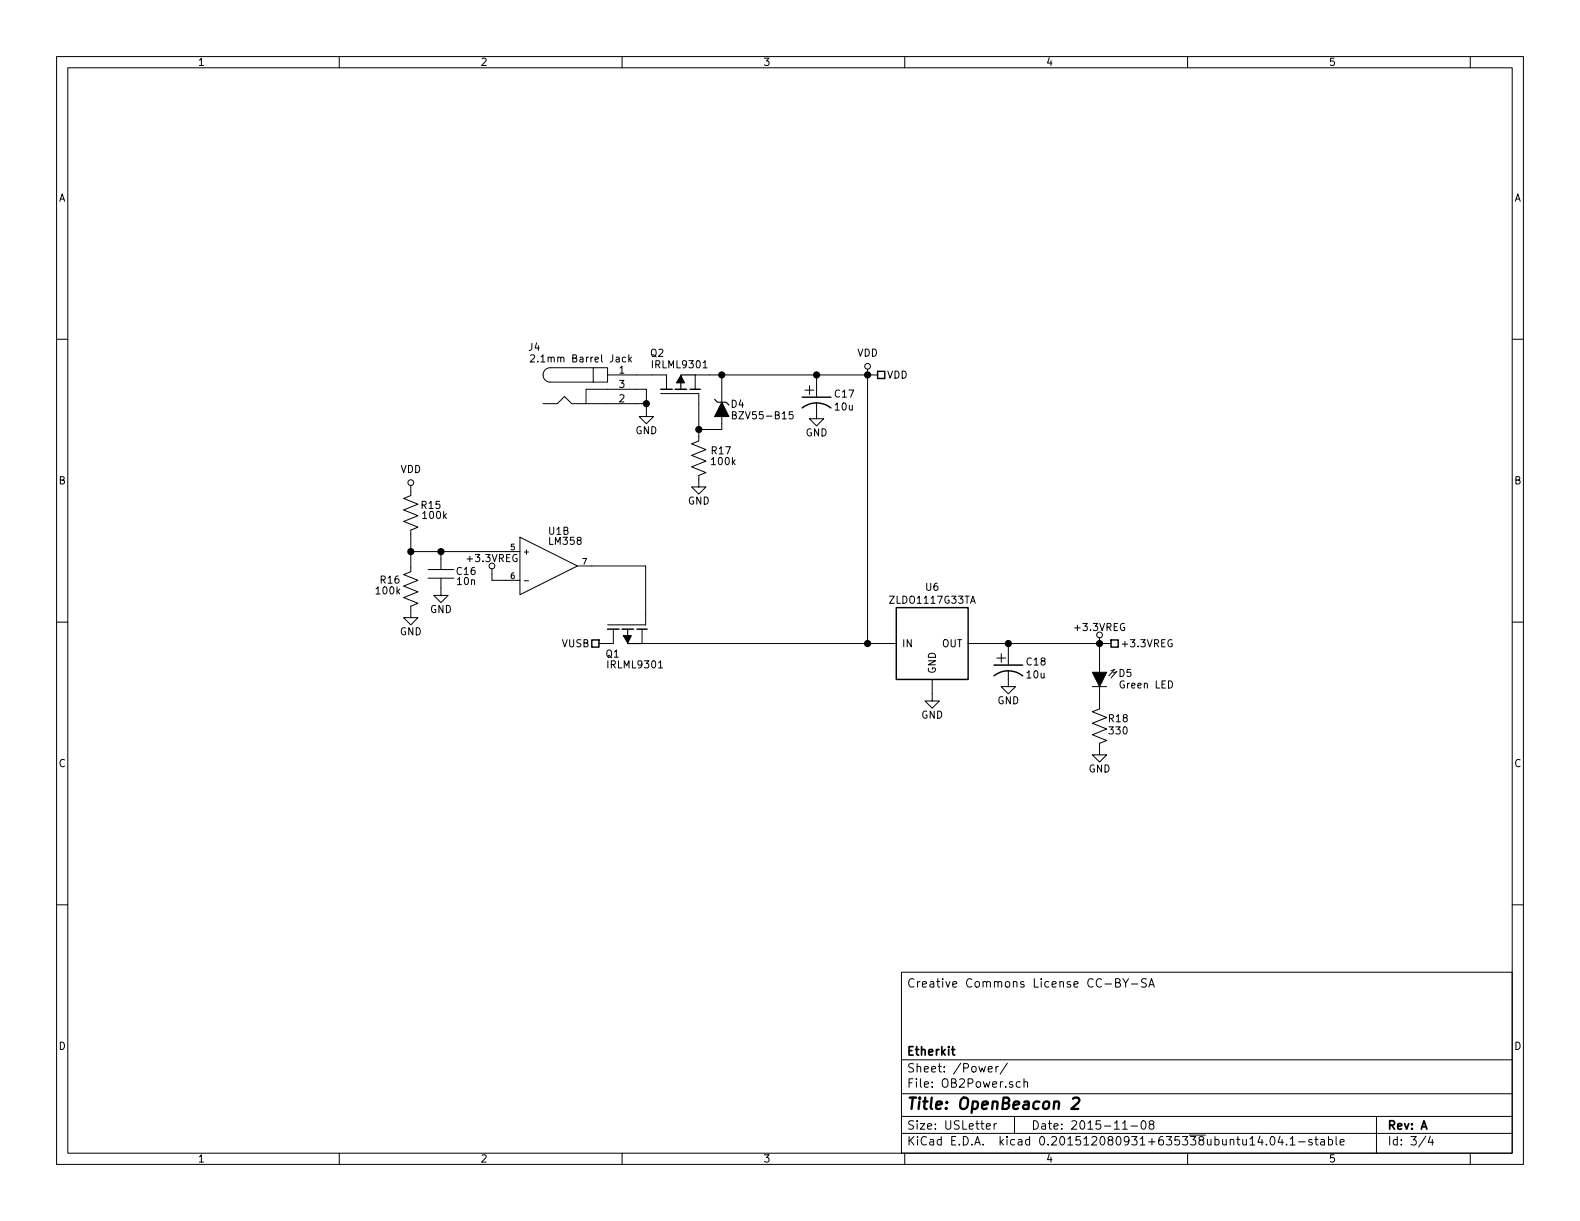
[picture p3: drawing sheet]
<svg xmlns="http://www.w3.org/2000/svg" width="279mm" height="216mm" viewBox="0 0 279 216" stroke-linecap="round" stroke-linejoin="round" font-family="sans-serif">
<g fill="none" stroke="#000" stroke-width=".18">
<path d="M10 10h259.4v195.9h-259.4zM12 12h255.4v191.9h-255.4zM60 10v2M110 10v2M160 10v2M210 10v2M260 10v2M10 60h2M267.4 60h2M93.8 62.8l.5-.1 .2 .1v.3l-.7 .9h.7M96 71.4h2.6l1.2-1.3 1.3 1.3h13.2M103.6 71.4v-2.6h10.7v4.9h1.3l-1.3 1.2-1.3-1.2h1.3"/>
<path d="M104.9 65h2.5v2.6h-2.5zM104.9 65h-7.6a1.27 1.27 0 0 0-1.3 1.3 1.27 1.27 0 0 0 1.3 1.3h7.6M107.4 66.3h10.5v2.5M110.6 63.2l-.3-.1-.2 .3 .1 .5h.4M111.2 62.7v1.3M111.3 63.5l.4 .5M111.7 63.1l-.5 .5M116.8 69.6h6.8v8.4l-1.3 .5 2.5 1-2.5 1 2.5 1-2.5 1.1 2.5 1-1.2 .5v2h1.2l-1.2 1.3-1.3-1.3h1.3M124.3 65h.7M127.6 66.3v4.8M127.6 73.7v2.2h-4M129.5 73.4l.6-.1v-.4l-.6-.1v1.3h.5l.2-.2v-.3l-.3-.2"/>
<path d="M140.2 72.8h-.6l-.1 .6 .2-.1 .5 .1v.5l-.2 .2-.5-.2M144.4 71.2v2.8h1.3l-1.3 1.3-1.3-1.3h1.3M144.4 66.3v2M153.4 65.3v48.5M155.2 66.3h-32.3v2.5M72.6 85.9v1.7l-1.2 .5 2.5 1.1-2.5 1 2.5 1-2.5 1 2.5 1-1.3 .5v7.4l-1.2 .5 2.5 1-2.5 1 2.5 1-2.5 1.1 2.5 1-1.3 .5v2h1.3l-1.3 1.3-1.2-1.3h1.2M72.6 97.5h19.3M78 97.5v3.2M91.9 95l10.2 5.1-10.2 5.1zM10 110h2M75.7 100.7h4.6M75.7 102.2h4.6"/>
<path d="M78 102.2v3.1h1.2l-1.2 1.3-1.3-1.3h1.3M87 100.6v2h4.9M92.7 102.7h.8M102.1 100.1h12.1v10.4h-6.8M108.5 111.3v2.5h-2.6M113.5 111.3v2.5h45M116.5 118.1h.7M171.2 113.8h25.3M178.3 118.6v2.8h1.3l-1.3 1.3-1.3-1.3h1.3M178.3 113.8v1.9M194.4 112.8v6.1M196.5 118.6l.6-.2-1 1.1"/>
<path d="M196.8 119l.7-.3-1 1.2M207.2 113.2a.59 .59 0 0 0-.7 .5 .59 .59 0 0 0 .7 .6l.1-.5h-.2M267.4 110h2M164.8 120.1v3.9h1.3l-1.3 1.2-1.2-1.2h1.2M193.2 121.4h2.5M194.4 121.4v3.9l-1.2 .6 2.5 1-2.5 1 2.5 1-2.5 1 2.5 1-1.3 .5v2.1h1.3l-1.3 1.2-1.2-1.2h1.2M10 160h2M267.4 160h2M159.4 171.9h108v32h-108zM197.3 173.8h.5l.2-.2 .1-.3-.3-.2h-.5v1.4h.6l.2-.2a.41 .41 0 0 0-.3-.5M198.6 173.1l.5 .7 .5-.7M199.1 173.8v.7"/>
<path d="M200.1 174h1.1M202.7 173.1h-.6l-.2 .2v.3l.7 .4v.4a.62 .62 0 0 1-.7 .1M203.1 174.5l.5-1.4 .5 1.4M203.3 174.1h.7M159.4 197.4h108M159.4 193.4h108M159.4 187.4h108M174.4 199.2l.7-.2v-.2l-.4-.1-.3 .2 .1 .7h.6M174.8 189.1l.7-.2-.1-.3h-.4l-.2 .2v.7h.6M175.8 198.7v1M176.1 188.6v1M176.2 198.7l-.4 .3"/>
<path d="M176.6 188.6l-.5 .2M178.1 188l-1.2 1.9M179.4 197.4v3M180.4 191.3h-.4l-.3 .2 .1 .6 .2 .2 .4-.1M181.1 191.4l.2-.1h.4v1M181.1 190.8v1.5M198.5 199.7h.9M200 199.1h1.1M202 198.2h.1a.81 .81 0 0 1 .6 .6 .81 .81 0 0 1-.3 .8l-.1 .1a.8 .8 0 0 1-.6-.7 .8 .8 0 0 1 .3-.8zM203.5 198.8l-.3-.3 .1-.2 .2-.1h.4l.2 .3-.1 .2-.6 .2a.48 .48 0 0 0-.1 .6l.2 .2 .5-.2a.48 .48 0 0 0-.2-.7M243.4 197.4v6.5M60 203.9v2"/>
<path d="M110 203.9v2M159.4 200.4h108M160 203.9v2M210 203.9v2M224 202.3v.2M224.8 201h.1a.81 .81 0 0 1 .6 .6 .81 .81 0 0 1-.3 .8l-.1 .1a.8 .8 0 0 1-.6-.7 .8 .8 0 0 1 .3-.8zM226.4 200.9l-.4 1.1h.9M226.7 201.5v1M227.5 202.3v.2M228.1 201.4l.5-.4v1.5M228.1 202.5h.9M229.6 201.9h1.2"/>
<path d="M232 201.5a.37 .37 0 0 0-.6 .2l.1 .2 .5 .1 .1 .2-.2 .3-.5-.1M232.5 201.5h.6M232.7 201v1.3l.4 .2M233.6 201.5h.6v1M234.2 201.8l-.5 .1-.2 .2 .2 .4 .5-.1M234.9 201.5h.5l.2 .3-.1 .6h-.6M234.9 201v1.5M236.3 201v1.3l.2 .2M237 202l.7-.2-.1-.3h-.4l-.2 .2 .1 .7h.5M252.1 200.9l-1.2 1.9M252.9 200.9l-.3 1.1h.9M253.3 201.5v1"/>
<path d="M260 203.9v2"/>
<circle cx="153.4" cy="64.8" r=".51"/>
<circle cx="72.6" cy="85.3" r=".51"/>
<circle cx="87" cy="100.1" r=".51"/>
<circle cx="194.4" cy="112.3" r=".51"/>
</g>
<path d="M189.7 194.3l.3-.2h.5l.2 .1 .2 .5-.2 .2-1.3 1.2h1.3" fill="none" stroke="#000" stroke-width=".41"/>
<g fill="none" stroke="#000" stroke-width=".25">
<path d="M116.8 68.8h2.1M119.4 68.8h2M122 68.8h1.8M141.9 72.1a4.1 4.1 0 0 1 5 0M141.9 70.2h5M155.2 65.7h1.3v1.2h-1.3zM104.6 113.2h1.3v1.2h-1.3zM107.4 111.3h2.1M110 111.3h2M112.6 111.3h1.8M158.5 107.4h12.7v12.7h-12.7zM175.8 119.5a4.1 4.1 0 0 1 5 0"/>
<path d="M175.8 117.6h5M196.5 113.2h1.2v1.2h-1.2z"/>
</g>
<path d="M122.9 66.3h-2.5v2.4M126.4 70.6l.5 .5h1.5l.5 .5M111 111.4v2.4h2.5" fill="none" stroke="#000" stroke-width=".2"/>
<path d="M120.4 66.4l.6 1.3h-1.4zM110.2 112.4h1.4l-.6 1.3z" fill="#000" stroke="#000" stroke-width=".2"/>
<path d="M127.6 71.1l1.3 2.6h-2.5zM193.2 118.9h2.5l-1.3 2.5z" fill="#000" stroke="#000" stroke-width=".18"/>
<g fill="#000" stroke="#000" stroke-width=".25">
<circle cx="114.3" cy="71.4" r=".51"/>
<circle cx="123.6" cy="75.9" r=".51"/>
<circle cx="127.6" cy="66.3" r=".51"/>
<circle cx="144.4" cy="66.3" r=".51"/>
<circle cx="153.4" cy="66.3" r=".51"/>
<circle cx="72.6" cy="97.5" r=".51"/>
<circle cx="78" cy="97.5" r=".51"/>
<circle cx="153.4" cy="113.8" r=".51"/>
<circle cx="178.3" cy="113.8" r=".51"/>
<circle cx="194.4" cy="113.8" r=".51"/>
</g>
<g font-size="2.8">
<text x="142.3" y="69.8">+</text>
<text x="176.2" y="117.2">+</text>
<text x="160.4" y="196.2">Title: OpenBeacon 2</text>
</g>
<g font-size="2.1">
<text x="160.4" y="174.6">Creative Commons License CC-BY-SA</text>
<text x="160.4" y="189.6">Sheet: /Power/</text>
<text x="160.4" y="186.6">Etherkit</text>
<text x="160.4" y="192.3">File: OB2Power.sch</text>
<text x="160.4" y="202.5">KiCad E.D.A. kicad 0.201512080931+635338ubuntu14.04.1-stable</text>
<text x="160.4" y="199.7">Size: USLetter</text>
<text x="182.4" y="199.7">Date: 2015-11-08</text>
<text x="245.4" y="199.7">Rev: A</text>
<text x="245.4" y="202.5">Id: 3/4</text>
</g>
<g font-size="1.8">
<text x="35" y="11.6">1</text>
<text x="85" y="11.6">2</text>
<text x="135" y="11.6">3</text>
<text x="185" y="11.6">4</text>
<text x="235" y="11.6">5</text>
<text x="10.4" y="35.6">A</text>
<text x="267.8" y="35.6">A</text>
<text x="93.5" y="62">J4</text>
<text x="94.9" y="64.1">2.1mm Barrel Jack</text>
<text x="115" y="63.1">Q2</text>
<text x="115.5" y="65.1">IRLML9301</text>
<text x="151.6" y="63">VDD</text>
<text x="109.5" y="66">1</text>
<text x="109.5" y="71.1">2</text>
<text x="109.5" y="68.6">3</text>
<text x="147.7" y="70.3">C17</text>
<text x="156.9" y="66.9">VDD</text>
<text x="112.3" y="76.8">GND</text>
<text x="129.3" y="72.1">D4</text>
<text x="130.2" y="74.1">BZV55-B15</text>
<text x="142.4" y="77.1">GND</text>
<text x="147.7" y="72.6">10u</text>
<text x="70.8" y="83.6">VDD</text>
<text x="125.9" y="80.3">R17</text>
<text x="125.9" y="82.2">100k</text>
<text x="10.4" y="85.6">B</text>
<text x="74.6" y="90">R15</text>
<text x="121.6" y="89.2">GND</text>
<text x="267.8" y="85.6">B</text>
<text x="74.9" y="91.7">100k</text>
<text x="97.1" y="94.5">U1B</text>
<text x="80.8" y="101.7">C16</text>
<text x="82.8" y="99.4">+3.3VREG</text>
<text x="97.2" y="96.3">LM358</text>
<text x="66.6" y="105.1">100k</text>
<text x="67.3" y="103.2">R16</text>
<text x="80.9" y="103.4">10n</text>
<text x="157.6" y="106.7">ZLDO1117G33TA</text>
<text x="163.7" y="104.4">U6</text>
<text x="70.7" y="112.3">GND</text>
<text x="76" y="108.4">GND</text>
<text x="190.2" y="111.6">+3.3VREG</text>
<text x="99.3" y="114.4">VUSB</text>
<text x="107.2" y="116.3">Q1</text>
<text x="107.6" y="118.2">IRLML9301</text>
<text x="159.5" y="114.4">IN</text>
<text x="165.5" y="119.1" transform="rotate(-90 165.5 119.1)">GND</text>
<text x="166.4" y="114.4">OUT</text>
<text x="181.6" y="117.7">C18</text>
<text x="181.6" y="119.9">10u</text>
<text x="197.9" y="119.7">D5</text>
<text x="198.1" y="114.4">+3.3VREG</text>
<text x="176.4" y="124.5">GND</text>
<text x="198.1" y="121.7">Green LED</text>
<text x="162.9" y="127.1">GND</text>
<text x="196.1" y="127.7">R18</text>
<text x="196.3" y="129.8">330</text>
<text x="10.4" y="135.6">C</text>
<text x="192.5" y="136.6">GND</text>
<text x="267.8" y="135.6">C</text>
<text x="10.4" y="185.6">D</text>
<text x="267.8" y="185.6">D</text>
<text x="35" y="205.5">1</text>
<text x="85" y="205.5">2</text>
<text x="135" y="205.5">3</text>
<text x="185" y="205.5">4</text>
<text x="235" y="205.5">5</text>
</g>
<g font-size="1.4">
<text x="90.3" y="97.3">5</text>
<text x="92.5" y="98">+</text>
<text x="103" y="99.8">7</text>
<text x="90.3" y="102.4">6</text>
</g>
</svg>
